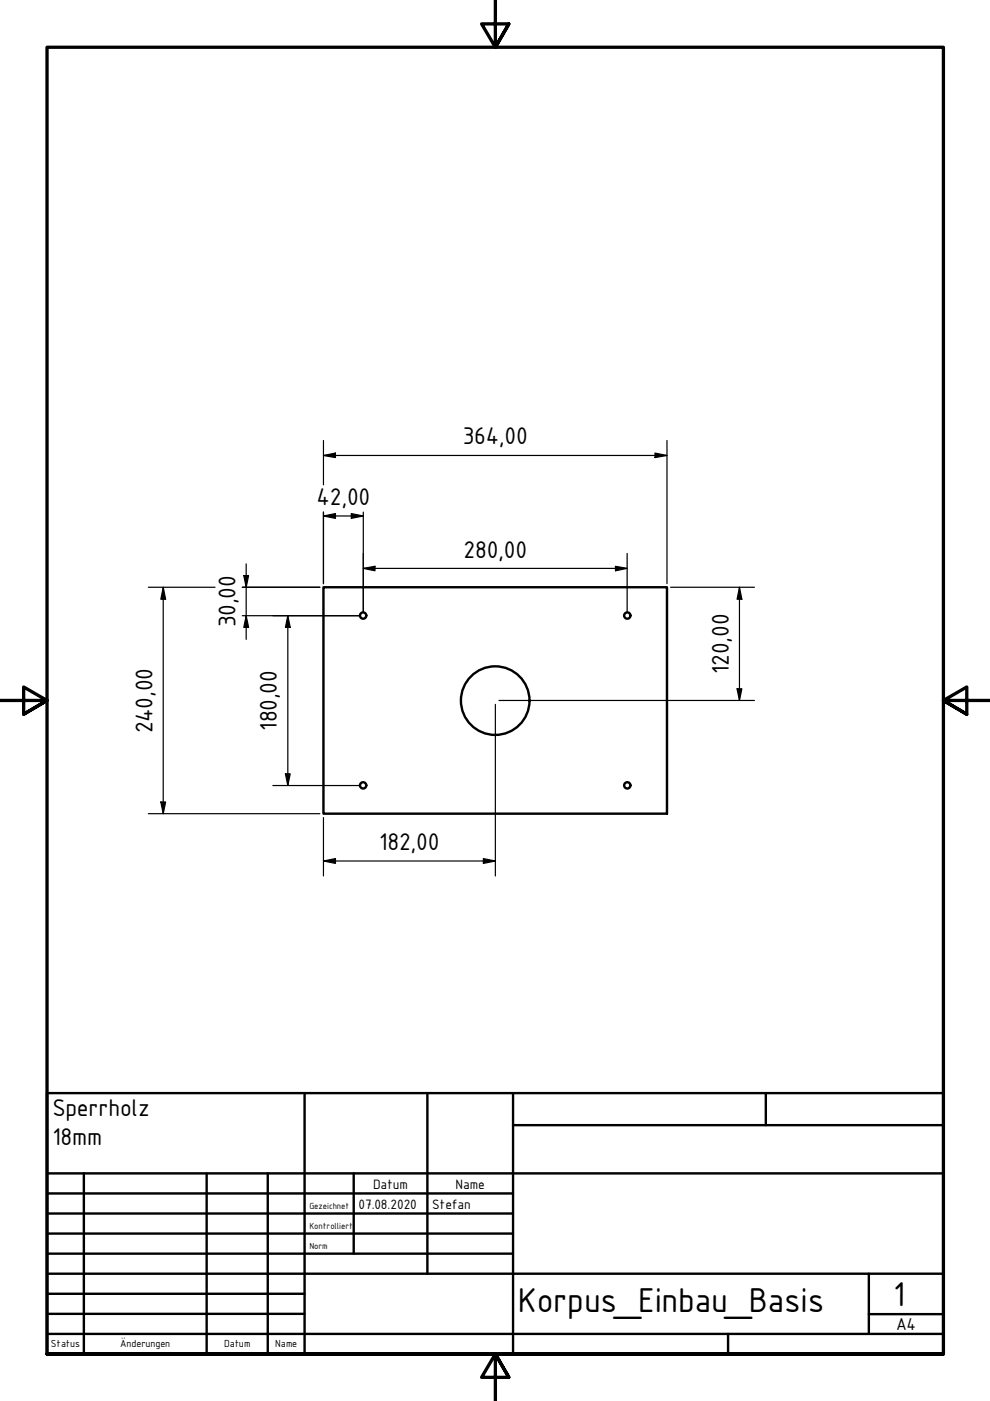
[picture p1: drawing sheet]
<svg xmlns="http://www.w3.org/2000/svg" width="210mm" height="297mm" viewBox="0 0 210 297" stroke-linecap="round" stroke-linejoin="round" font-family="sans-serif">
<!-- layer: Sichtbar (ISO) -->
<g fill="none" stroke="#000" stroke-width=".51">
<path d="M68.6 124.5h72.8v48h-72.8z"/>
<circle cx="77" cy="130.5" r=".67"/>
<circle cx="133" cy="130.5" r=".67"/>
<circle cx="105" cy="148.5" r="7.3"/>
<circle cx="77" cy="166.5" r=".67"/>
<circle cx="133" cy="166.5" r=".67"/>
</g>
<!-- layer: Rahmen (ISO) -->
<path d="M105 0v10l-2.9-4.9h5.8l-2.9 4.9 2.9-4.9M0 148.5h10l-5-2.8v5.7l5-2.9-5 2.9M210 148.5h-10l5-2.8v5.7l-5-2.9 5 2.9M10 287.1v-277.1h190v277.1h-190h190M107.9 292l-2.9-4.9 2.9 4.9h-5.8l2.9-4.9v9.9" fill="none" stroke="#000" stroke-width=".7"/>
<!-- layer: Titel (ISO) -->
<g fill="none" stroke="#000" stroke-width=".51">
<path d="M10 231.8h190v55.3h-190zM64.6 231.8v55.3M90.6 231.8v38.3M108.8 238.6h91.2M108.8 231.8v55.3M162.4 231.8v6.8M10 253h98.8M10 257.3h98.8M10 248.8h190M17.8 248.8v38.3M43.8 248.8v38.3M56.8 248.8v38.3"/>
<path d="M75 248.8v17M10 261.5h98.8M10 265.8h98.8M10 270.1h190M10 274.3h54.6M10 278.6h54.6M184.2 278.6h15.8M184.2 270.1v12.7M10 282.8h190M154.4 282.8v4.3"/>
</g>
<g fill="none" stroke="#000" stroke-width=".25">
<path d="M68.6 96.6l2.5-.5v.9zM68.6 96.6h72.8M68.6 93.4v9.4M138.9 96.1l2.5 .5-2.5 .4zM141.4 93.4v30.3M52.2 119.6v16M68.6 109.4l2.5-.5v1zM68.6 108.6v15.1M68.6 109.4h8.4M74.5 108.9l2.5 .5-2.5 .5zM77 108.6v21.1M133 117.3v12.4"/>
<path d="M31.4 124.5h14.2M34.6 124.5l.5 2.5h-1zM34.6 124.5v48M51.4 124.5h16.4M51.4 130.5h24.8M51.7 122h1l-.5 2.5zM52.2 130.5l.5 2.5h-1zM61 130.5l.5 2.5h-1zM61 130.5v36M77 120.5l2.5-.4v.9zM77 120.5h56M130.5 120.1l2.5 .4-2.5 .5z"/>
<path d="M142.2 124.5h17.8M156.8 124.5l.5 2.5h-1zM156.8 124.5v24M105 149.3v36.4M105.8 148.5h54.2M156.3 146h1l-.5 2.5zM31.4 172.5h36.4M34.1 170h1l-.5 2.5zM57.8 166.5h18.4M60.5 164.1h1l-.5 2.4zM68.6 173.3v12.4M68.6 182.5l2.5-.5v1.1z"/>
<path d="M68.6 182.5h36.4M102.5 182l2.5 .5-2.5 .6z"/>
</g>
<g fill="#000">
<path d="M68.6 96.6l2.5-.5v.9z" fill-rule="evenodd"/>
<path d="M138.9 96.1l2.5 .5-2.5 .4z" fill-rule="evenodd"/>
<path d="M68.6 109.4l2.5-.5v1z" fill-rule="evenodd"/>
<path d="M74.5 108.9l2.5 .5-2.5 .5z" fill-rule="evenodd"/>
<path d="M34.6 124.5l.5 2.5h-1z" fill-rule="evenodd"/>
<path d="M51.7 122h1l-.5 2.5z" fill-rule="evenodd"/>
<path d="M52.2 130.5l.5 2.5h-1z" fill-rule="evenodd"/>
<path d="M61 130.5l.5 2.5h-1z" fill-rule="evenodd"/>
<path d="M77 120.5l2.5-.4v.9z" fill-rule="evenodd"/>
<path d="M130.5 120.1l2.5 .4-2.5 .5z" fill-rule="evenodd"/>
<path d="M156.8 124.5l.5 2.5h-1z" fill-rule="evenodd"/>
<path d="M156.3 146h1l-.5 2.5z" fill-rule="evenodd"/>
<path d="M34.1 170h1l-.5 2.5z" fill-rule="evenodd"/>
<path d="M60.5 164.1h1l-.5 2.4z" fill-rule="evenodd"/>
<path d="M68.6 182.5l2.5-.5v1.1z" fill-rule="evenodd"/>
<path d="M102.5 182l2.5 .5-2.5 .6z" fill-rule="evenodd"/>
</g>
<g font-size="7.9">
<text x="109.8" y="278.2">Korpus_Einbau_Basis</text>
<text x="189.4" y="276.8">1</text>
</g>
<g font-size="5.5">
<text x="98.1" y="94.2">364,00</text>
<text x="67.1" y="107.1">42,00</text>
<text x="98.3" y="118.2">280,00</text>
<text x="49.9" y="133" transform="rotate(-90 49.9 133)">30,00</text>
<text x="154.5" y="142.9" transform="rotate(-90 154.5 142.9)">120,00</text>
<text x="32.3" y="155.4" transform="rotate(-90 32.3 155.4)">240,00</text>
<text x="58.7" y="154.9" transform="rotate(-90 58.7 154.9)">180,00</text>
<text x="80.4" y="180.3">182,00</text>
<text x="11.1" y="236.5">Sperrholz</text>
<text x="11.1" y="242.8">18mm</text>
</g>
<text font-size="3.9" x="190" y="282">A4</text>
<g font-size="3.1">
<text x="76" y="256.3">07.08.2020</text>
<text x="79.1" y="252">Datum</text>
<text x="91.6" y="256.3">Stefan</text>
<text x="96.6" y="252">Name</text>
</g>
<g font-size="2.3">
<text x="10.8" y="285.7">Status</text>
<text x="25.5" y="285.7">Änderungen</text>
<text x="47.5" y="285.7">Datum</text>
<text x="58.4" y="285.7">Name</text>
</g>
<g font-size="2">
<text x="65.6" y="256.3">Gezeichnet</text>
<text x="65.6" y="260.5">Kontrolliert</text>
<text x="65.6" y="264.8">Norm</text>
</g>
</svg>
